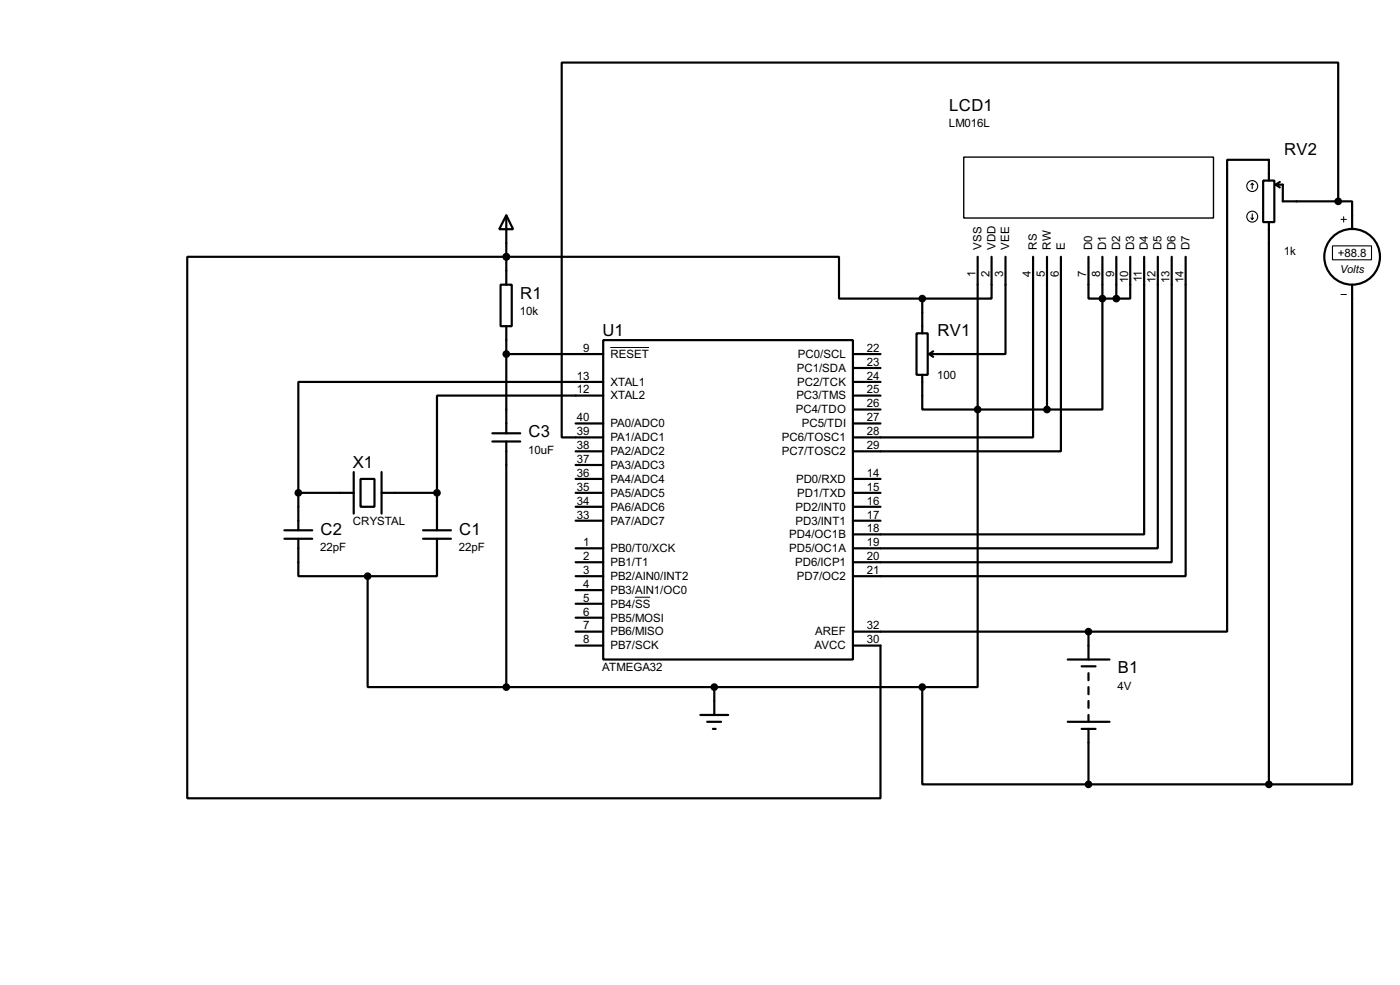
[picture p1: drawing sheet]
<svg xmlns="http://www.w3.org/2000/svg" width="256mm" height="180mm" viewBox="0 0 256 180" stroke-linecap="round" stroke-linejoin="round" font-family="sans-serif">
<g fill="none" stroke="#000" stroke-width=".4">
<path d="M92.8 39.4l1.2 2.6h-2.5zM92.8 39.4v12.7M231.4 33.1h2.1v7.6h-2.1zM232.5 33.1v-3.8h-7.7v86.3h-25.4M233.7 33.8h1.3v3.1h10.2M233.7 33.8l.8 .5M234.5 33.3l-.8 .5M245.2 36.9h2.5v5.1M245.2 36.9v-25.4h-142.3v68.6h7.6M91.7 52.1h2.1v7.6h-2.1zM92.8 59.7v19.6M169 54.7h-15.3v-7.7h-119.4v99.1h127v-27.9h-5"/>
<path d="M169 54.7v6.3M179.1 47v28M181.7 47v7.7h-12.7M184.2 47v17.8h-14M189.3 47v33.1h-33M191.8 47v28M194.4 47v35.6h-38.1M199.4 47v7.7h2.6M202 54.7v20.3h-10.2M202 47v7.7M202 54.7h2.5M204.5 47v7.7"/>
<path d="M207.1 47v7.7h-2.6M209.6 47v50.8h-53.3M212.1 47v53.4h-55.8M214.7 47v55.9h-58.4M217.2 47v58.5h-60.9M232.5 40.7v102.9M247.7 52.1v91.5h-15.2M90.2 79.3h5.1M92.8 64.8h17.7M105.5 77.5h5M110.5 62.3h45.8v58.4h-45.8zM110.5 69.9h-55.8v20.3"/>
<path d="M110.5 72.4h-30.4v17.8M156.3 64.8h5M156.3 75h5M156.3 72.4h5M156.3 69.9h5M156.3 67.4h5M156.3 77.5h5M167.9 61h2.1v7.6h-2.1zM169 68.6v6.4h10.1M170.2 64.8l.8 .5M171 64.3l-.8 .5M179.1 75v50.8h-10.1"/>
<path d="M179.1 75h12.7M52.1 98.6h5.1M52.1 97.1h5.1M54.7 98.6v6.9h12.7M54.7 90.2h10.1M54.7 90.2v6.9M64.8 86.4v7.6M66.1 87.7h2.5v5.1h-2.5zM69.9 90.2h10.2M69.9 86.4v7.6M77.5 98.6h5.1M77.5 97.1h5.1"/>
<path d="M80.1 98.6v6.9h-12.7M80.1 90.2v6.9M90.2 80.8h5.1M92.8 80.8v45M105.5 90.2h5M105.5 87.7h5M105.5 92.8h5M105.5 95.3h5M105.5 82.6h5M105.5 85.1h5M156.3 90.2h5M156.3 87.7h5"/>
<path d="M156.3 92.8h5M156.3 95.3h5M67.4 105.5v20.3h25.4M105.5 115.6h5M105.5 100.4h5M105.5 102.9h5M105.5 105.5h5M105.5 108h5M105.5 110.5h5M105.5 113.1h5M105.5 118.2h5M156.3 115.6h43.1"/>
<path d="M199.4 115.6v5.1M92.8 125.8h76.2M128.3 130.9h5.1M129.6 132.1h2.5M130.6 133.4h.5M130.9 125.8v5.1M169 125.8v17.8h30.4M195.6 132.1h7.7M195.6 120.7h7.7M198.2 133.4h2.5M198.2 122h2.5M199.4 123.2v1.3"/>
<path d="M199.4 125.8v1.3M199.4 128.3v1.3M199.4 130.9v1.2M199.4 133.4v10.2M199.4 143.6h33.1"/>
<circle cx="247.7" cy="47" r="5.1"/>
</g>
<circle cx="92.8" cy="47" r=".2" fill="#000"/>
<path d="M246.2 39.7v1M245.7 40.2h1M245.7 53.9h1M111.8 63.6h7.1M116.3 109.3h2.8" fill="none" stroke="#000" stroke-width=".18"/>
<g fill="#000" stroke="#000" stroke-width=".4">
<circle cx="245.1" cy="36.9" r=".5"/>
<circle cx="92.7" cy="47" r=".5"/>
<circle cx="168.9" cy="54.7" r=".5"/>
<circle cx="201.9" cy="54.7" r=".5"/>
<circle cx="204.5" cy="54.7" r=".5"/>
<circle cx="92.7" cy="64.8" r=".5"/>
<circle cx="179.1" cy="75" r=".5"/>
<circle cx="191.8" cy="75" r=".5"/>
<circle cx="54.6" cy="90.2" r=".5"/>
<circle cx="80" cy="90.2" r=".5"/>
<circle cx="67.3" cy="105.5" r=".5"/>
<circle cx="199.4" cy="115.6" r=".5"/>
<circle cx="92.7" cy="125.8" r=".5"/>
<circle cx="130.8" cy="125.8" r=".5"/>
<circle cx="168.9" cy="125.8" r=".5"/>
<circle cx="199.4" cy="143.6" r=".5"/>
<circle cx="232.4" cy="143.6" r=".5"/>
</g>
<path d="M176.6 28.8h45.7v11.1h-45.7z" fill="none" stroke="#000" stroke-width=".25"/>
<g fill="none" stroke="#000" stroke-width=".2">
<path d="M229.2 39.9l.2 .3M229.4 33.6l-.2 .2M229.4 33.6l.3 .2M229.4 33.6v1M229.4 39.2v1M229.7 39.9l-.3 .3M244.1 45h7.2v2.6h-7.2z"/>
<circle cx="229.4" cy="34.1" r="1"/>
<circle cx="229.4" cy="39.7" r="1"/>
</g>
<g font-size="3.4">
<text x="173.9" y="20.4">LCD1</text>
<text x="235.3" y="28.5">RV2</text>
<text x="95.3" y="54.7">R1</text>
<text x="110.4" y="61.4">U1</text>
<text x="171.8" y="61.4">RV1</text>
<text x="96.8" y="80.1">C3</text>
<text x="64.7" y="85.6">X1</text>
<text x="58.7" y="97.9">C2</text>
<text x="84.1" y="97.9">C1</text>
<text x="204.8" y="123.3">B1</text>
</g>
<g font-size="2.4">
<text x="173.8" y="23.3">LM016L</text>
<text x="179.8" y="45.7" transform="rotate(-90 179.8 45.7)">VSS</text>
<text x="182.4" y="45.7" transform="rotate(-90 182.4 45.7)">VDD</text>
<text x="184.9" y="45.7" transform="rotate(-90 184.9 45.7)">VEE</text>
<text x="190" y="45.7" transform="rotate(-90 190 45.7)">RS</text>
<text x="192.5" y="45.7" transform="rotate(-90 192.5 45.7)">RW</text>
<text x="195.1" y="45.7" transform="rotate(-90 195.1 45.7)">E</text>
<text x="200.1" y="45.7" transform="rotate(-90 200.1 45.7)">D0</text>
<text x="202.7" y="45.7" transform="rotate(-90 202.7 45.7)">D1</text>
<text x="205.2" y="45.7" transform="rotate(-90 205.2 45.7)">D2</text>
<text x="207.8" y="45.7" transform="rotate(-90 207.8 45.7)">D3</text>
<text x="210.3" y="45.7" transform="rotate(-90 210.3 45.7)">D4</text>
<text x="212.8" y="45.7" transform="rotate(-90 212.8 45.7)">D5</text>
<text x="215.4" y="45.7" transform="rotate(-90 215.4 45.7)">D6</text>
<text x="217.9" y="45.7" transform="rotate(-90 217.9 45.7)">D7</text>
<text x="235.2" y="46.6">1k</text>
<text x="245.1" y="46.9">+88.8</text>
<text x="178.7" y="50.7" transform="rotate(-90 178.7 50.7)">1</text>
<text x="181.3" y="50.7" transform="rotate(-90 181.3 50.7)">2</text>
<text x="183.8" y="50.7" transform="rotate(-90 183.8 50.7)">3</text>
<text x="188.9" y="50.7" transform="rotate(-90 188.9 50.7)">4</text>
<text x="191.4" y="50.7" transform="rotate(-90 191.4 50.7)">5</text>
<text x="194" y="50.7" transform="rotate(-90 194 50.7)">6</text>
<text x="199" y="50.7" transform="rotate(-90 199 50.7)">7</text>
<text x="201.6" y="50.7" transform="rotate(-90 201.6 50.7)">8</text>
<text x="204.1" y="50.7" transform="rotate(-90 204.1 50.7)">9</text>
<text x="206.7" y="51.9" transform="rotate(-90 206.7 51.9)">10</text>
<text x="209.2" y="51.7" transform="rotate(-90 209.2 51.7)">11</text>
<text x="211.7" y="51.9" transform="rotate(-90 211.7 51.9)">12</text>
<text x="214.3" y="51.9" transform="rotate(-90 214.3 51.9)">13</text>
<text x="216.8" y="51.9" transform="rotate(-90 216.8 51.9)">14</text>
<text x="95.2" y="57.6">10k</text>
<text x="106.9" y="64.4">9</text>
<text x="111.8" y="65.5">RESET</text>
<text x="146.2" y="65.5">PC0/SCL</text>
<text x="158.8" y="64.4">22</text>
<text x="105.7" y="72">12</text>
<text x="105.7" y="69.5">13</text>
<text x="111.8" y="70.6">XTAL1</text>
<text x="146" y="68.1">PC1/SDA</text>
<text x="146" y="70.6">PC2/TCK</text>
<text x="158.8" y="67">23</text>
<text x="158.8" y="69.5">24</text>
<text x="158.8" y="72">25</text>
<text x="171.7" y="69.5">100</text>
<text x="105.7" y="77.1">40</text>
<text x="111.8" y="73.1">XTAL2</text>
<text x="145.8" y="75.7">PC4/TDO</text>
<text x="145.9" y="73.1">PC3/TMS</text>
<text x="158.8" y="74.6">26</text>
<text x="158.8" y="77.1">27</text>
<text x="96.8" y="83">10uF</text>
<text x="105.7" y="82.2">38</text>
<text x="105.7" y="79.7">39</text>
<text x="111.8" y="83.3">PA2/ADC2</text>
<text x="111.8" y="80.8">PA1/ADC1</text>
<text x="111.8" y="78.2">PA0/ADC0</text>
<text x="143.2" y="80.8">PC6/TOSC1</text>
<text x="143.2" y="83.3">PC7/TOSC2</text>
<text x="146.9" y="78.2">PC5/TDI</text>
<text x="158.8" y="79.7">28</text>
<text x="158.8" y="82.2">29</text>
<text x="105.7" y="89.8">35</text>
<text x="105.7" y="87.3">36</text>
<text x="105.7" y="84.7">37</text>
<text x="111.8" y="88.4">PA4/ADC4</text>
<text x="111.8" y="85.8">PA3/ADC3</text>
<text x="145.8" y="88.4">PD0/RXD</text>
<text x="158.8" y="87.3">14</text>
<text x="158.8" y="89.8">15</text>
<text x="105.7" y="94.9">33</text>
<text x="105.7" y="92.4">34</text>
<text x="111.8" y="93.5">PA6/ADC6</text>
<text x="111.8" y="90.9">PA5/ADC5</text>
<text x="145.7" y="93.5">PD2/INT0</text>
<text x="146" y="90.9">PD1/TXD</text>
<text x="158.8" y="92.4">16</text>
<text x="158.8" y="94.9">17</text>
<text x="58.7" y="100.8">22pF</text>
<text x="64.6" y="96.1">CRYSTAL</text>
<text x="84.1" y="100.8">22pF</text>
<text x="106.9" y="100">1</text>
<text x="111.8" y="101.1">PB0/T0/XCK</text>
<text x="111.8" y="96">PA7/ADC7</text>
<text x="144.6" y="98.5">PD4/OC1B</text>
<text x="144.6" y="101.1">PD5/OC1A</text>
<text x="145.7" y="96">PD3/INT1</text>
<text x="158.8" y="97.4">18</text>
<text x="158.8" y="100">19</text>
<text x="106.9" y="102.5">2</text>
<text x="106.9" y="105.1">3</text>
<text x="106.9" y="107.6">4</text>
<text x="111.8" y="103.6">PB1/T1</text>
<text x="111.8" y="106.2">PB2/AIN0/INT2</text>
<text x="145.7" y="103.6">PD6/ICP1</text>
<text x="146" y="106.2">PD7/OC2</text>
<text x="158.8" y="102.5">20</text>
<text x="158.8" y="105.1">21</text>
<text x="106.9" y="110.1">5</text>
<text x="106.9" y="112.7">6</text>
<text x="111.8" y="108.7">PB3/AIN1/OC0</text>
<text x="111.8" y="111.2">PB4/SS</text>
<text x="111.8" y="113.8">PB5/MOSI</text>
<text x="106.9" y="115.2">7</text>
<text x="106.9" y="117.8">8</text>
<text x="111.8" y="116.3">PB6/MISO</text>
<text x="111.8" y="118.9">PB7/SCK</text>
<text x="149.2" y="118.9">AVCC</text>
<text x="149.3" y="116.3">AREF</text>
<text x="158.8" y="115.2">32</text>
<text x="158.8" y="117.8">30</text>
<text x="110.3" y="122.8">ATMEGA32</text>
<text x="204.7" y="126.2">4V</text>
</g>
<text font-size="2.3" x="245.5" y="50">Volts</text>
</svg>
